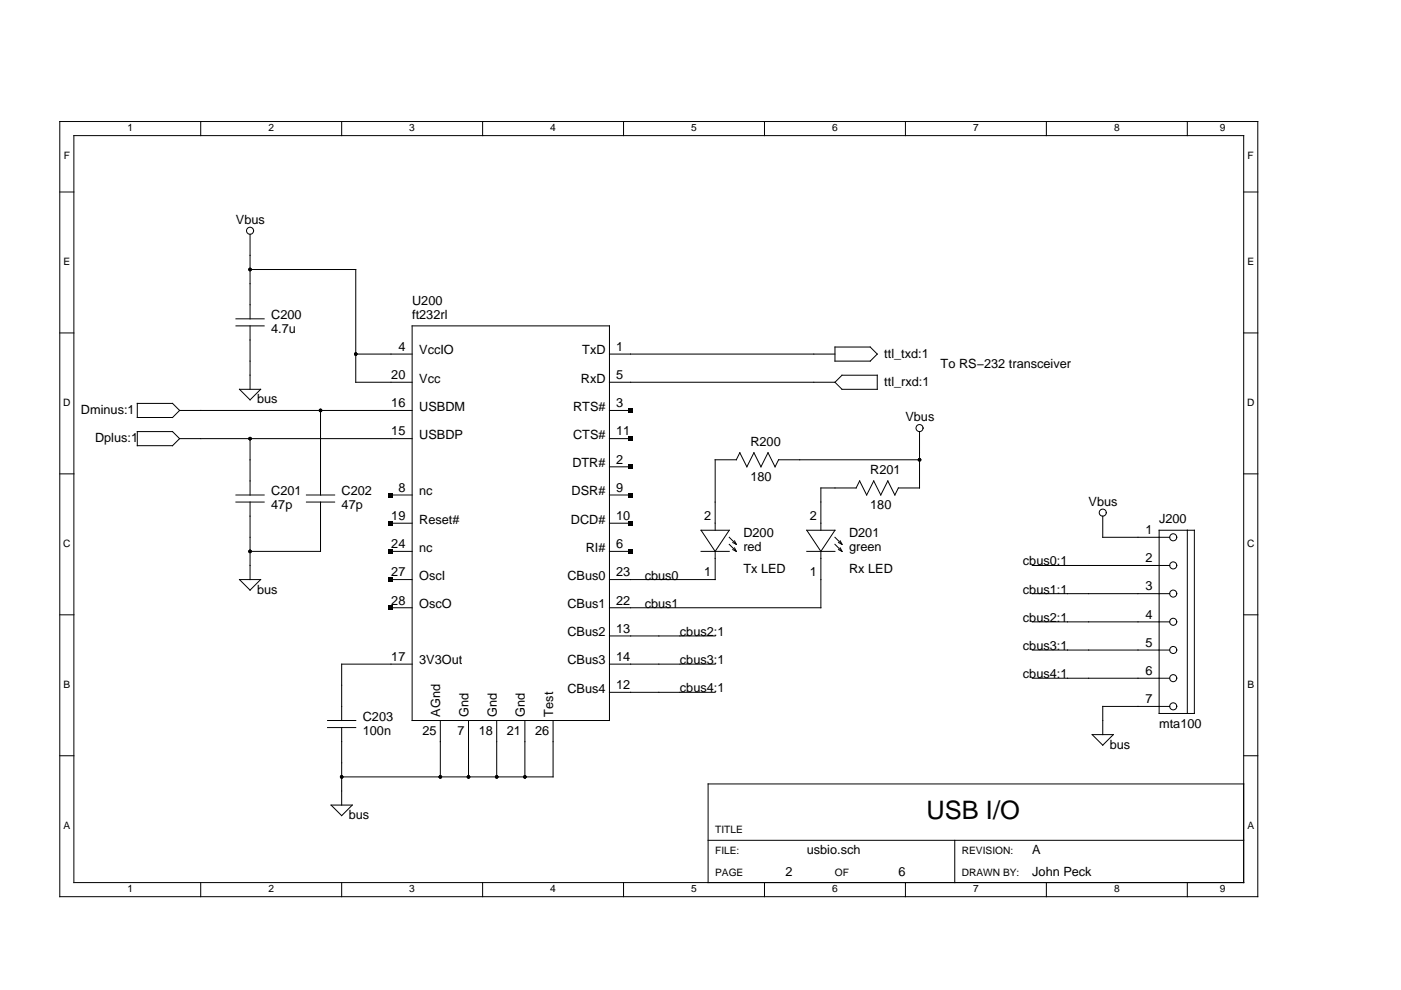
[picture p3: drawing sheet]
<svg xmlns="http://www.w3.org/2000/svg" width="297mm" height="210mm" viewBox="0 0 297 210" stroke-linecap="round" stroke-linejoin="round" font-family="sans-serif">
<g fill="none" stroke="#000" stroke-width=".21">
<path d="M12.7 25.8h254v164.3h-254zM15.7 28.8h248v158.3h-248zM42.6 25.8v3M72.4 25.8v3M102.3 25.8v3M132.2 25.8v3M162.1 25.8v3M192 25.8v3M221.9 25.8v3M251.7 25.8v3M12.7 40.7h3M53 49.7v17.9"/>
<path d="M53 57.1h22.4v23.9h12M263.7 40.7h3M12.7 70.6h3M50 69.1h6M50 67.6h6M53 69.1v13.4M75.4 75.1h12M87.4 69.1h41.8v83.7h-41.8zM129.2 75.1h47.8M177 73.6h7.5l1.5 1.5-1.5 1.5h-7.5zM263.7 70.6h3M29.1 85.5h7.5l1.5 1.5-1.5 1.5h-7.5z"/>
<path d="M29.1 91.5h7.5l1.5 1.5-1.5 1.5h-7.5zM38.1 87h49.3M38.1 93h49.3M50.8 82.5h4.5l-2.3 2.3zM53 93v12M68 87v18M129.2 81h47.8M129.2 87h4.5M129.2 93h4.5M129.2 99h4.5M177 81l1.5-1.4h7.5v2.9h-7.5zM195 91.5v12h-4.5l-.8 1.5-1.5-3-1.5 3-1.5-3-1.4 3-1.5-3-.8 1.5h-7.5v8.9"/>
<path d="M195 97.5h-29.9l-.8 1.5-1.5-3-1.5 3-1.5-3-1.4 3-1.5-3-.8 1.5h-4.5v14.9M12.7 100.5h3M50 105h6M50 106.4h6M53 106.4v16.5M65 105h5.9M65 106.4h5.9M68 106.4v10.5h-15M82.9 105h4.5M82.9 110.9h4.5M82.9 116.9h4.5M129.2 105h4.5"/>
<path d="M129.2 110.9h4.5M129.2 116.9h4.5M148.6 116.9h6M148.6 112.4h6l-3 4.5zM151.6 116.9v6h-22.4M154.6 113.9l1.5 1.5M154.6 115.4l1.5 1.5M155.4 116.5l.7 .4M155.4 115l.7 .4M155.7 116.2l.4 .7M155.7 114.7l.4 .7M171.1 116.9h5.9"/>
<path d="M171.1 112.4h5.9l-3 4.5zM174 116.9v12h-44.8M177 113.9l1.5 1.5M177 115.4l1.5 1.5M177.8 116.5l.7 .4M177.8 115l.7 .4M178.1 116.2l.4 .7M178.1 114.7l.4 .7M218.9 119.9h29.1M233.8 109.4v4.5h14.2M245.8 112.4h7.4v38.9h-7.4zM251.7 112.4v38.9"/>
<path d="M263.7 100.5h3M12.7 130.4h3M50.8 122.9h4.5l-2.3 2.2zM82.9 122.9h4.5M82.9 128.9h4.5M129.2 134.8h22.4M218.9 125.9h29.1M218.9 131.8h29.1M218.9 137.8h29.1M263.7 130.4h3M69.5 152.8h5.9M69.5 154.3h5.9"/>
<path d="M72.4 154.3v16.4M87.4 140.8h-15v12M93.4 152.8v11.9M99.3 152.8v11.9M105.3 152.8v11.9M111.3 152.8v11.9M117.3 152.8v11.9h-44.9M129.2 140.8h22.4M129.2 146.8h22.4M218.9 143.8h29.1M231.6 155.8h4.4l-2.2 2.2zM248 149.8h-14.2v6"/>
<path d="M12.7 160.2h3M70.2 170.7h4.5l-2.3 2.2zM150.1 178.2h113.6M202.4 178.2v8.9M263.7 166.2h-113.6v20.9M263.7 160.2h3M42.6 187.1v3M72.4 187.1v3M102.3 187.1v3M132.2 187.1v3M162.1 187.1v3M192 187.1v3"/>
<path d="M221.9 187.1v3M251.7 187.1v3"/>
<circle cx="53" cy="48.9" r=".75"/>
<circle cx="195" cy="90.8" r=".75"/>
<circle cx="233.8" cy="108.7" r=".75"/>
<circle cx="248.7" cy="119.9" r=".75"/>
<circle cx="248.7" cy="113.9" r=".75"/>
<circle cx="248.7" cy="137.8" r=".75"/>
<circle cx="248.7" cy="125.9" r=".75"/>
<circle cx="248.7" cy="131.8" r=".75"/>
<circle cx="248.7" cy="149.8" r=".75"/>
<circle cx="248.7" cy="143.8" r=".75"/>
</g>
<g fill="#000">
<path d="M133.2 98.5h.9v.9h-.9zM133.2 92.6h.9v.8h-.9zM133.2 86.6h.9v.9h-.9zM82.4 104.5h.9v.9h-.9zM82.4 110.5h.9v.9h-.9zM82.4 116.5h.9v.9h-.9zM133.2 116.5h.9v.9h-.9zM133.2 110.5h.9v.9h-.9zM133.2 104.5h.9v.9h-.9zM82.4 122.4h.9v.9h-.9zM82.4 128.4h.9v.9h-.9z"/>
<circle cx="53" cy="57.1" r=".37"/>
<circle cx="75.4" cy="75.1" r=".37"/>
<circle cx="53" cy="93" r=".37"/>
<circle cx="68" cy="87" r=".37"/>
<circle cx="195" cy="97.5" r=".37"/>
<circle cx="53" cy="116.9" r=".37"/>
<circle cx="72.4" cy="164.7" r=".37"/>
<circle cx="93.4" cy="164.7" r=".37"/>
<circle cx="99.3" cy="164.7" r=".37"/>
<circle cx="105.3" cy="164.7" r=".37"/>
<circle cx="111.3" cy="164.7" r=".37"/>
</g>
<text font-size="5.4" x="196.5" y="173.7">USB I/O</text>
<g font-size="2.7">
<text x="50" y="47.4">Vbus</text>
<text x="87.4" y="64.6">U200</text>
<text x="57.5" y="67.6">C200</text>
<text x="57.5" y="70.6">4.7u</text>
<text x="87.4" y="67.6">ft232rl</text>
<text x="84.5" y="74.4">4</text>
<text x="88.9" y="75.1">VccIO</text>
<text x="123.4" y="75.1">TxD</text>
<text x="130.6" y="74.4">1</text>
<text x="187.5" y="75.8">ttl_txd:1</text>
<text x="83" y="80.4">20</text>
<text x="88.9" y="81.1">Vcc</text>
<text x="123.1" y="81.1">RxD</text>
<text x="130.6" y="80.4">5</text>
<text x="187.5" y="81.8">ttl_rxd:1</text>
<text x="199.4" y="78.1">To RS−232 transceiver</text>
<text x="17.2" y="87.8">Dminus:1</text>
<text x="54.5" y="85.5">bus</text>
<text x="83" y="86.4">16</text>
<text x="88.9" y="87.1">USBDM</text>
<text x="121.5" y="87.1">RTS#</text>
<text x="130.6" y="86.4">3</text>
<text x="192" y="89.3">Vbus</text>
<text x="20.1" y="93.7">Dplus:1</text>
<text x="83" y="92.3">15</text>
<text x="88.9" y="93.1">USBDP</text>
<text x="121.5" y="93.1">CTS#</text>
<text x="130.6" y="92.3">11</text>
<text x="159.1" y="94.5">R200</text>
<text x="121.4" y="99.1">DTR#</text>
<text x="130.6" y="98.3">2</text>
<text x="159.1" y="102">180</text>
<text x="184.5" y="100.5">R201</text>
<text x="57.5" y="105">C201</text>
<text x="57.5" y="107.9">47p</text>
<text x="72.4" y="105">C202</text>
<text x="72.4" y="107.9">47p</text>
<text x="84.5" y="104.3">8</text>
<text x="88.9" y="105">nc</text>
<text x="121.2" y="105">DSR#</text>
<text x="130.6" y="104.3">9</text>
<text x="184.5" y="107.9">180</text>
<text x="230.8" y="107.2">Vbus</text>
<text x="83" y="110.3">19</text>
<text x="88.9" y="111">Reset#</text>
<text x="121.1" y="111">DCD#</text>
<text x="130.6" y="110.3">10</text>
<text x="149.3" y="110.2">2</text>
<text x="157.6" y="113.9">D200</text>
<text x="171.7" y="110.2">2</text>
<text x="180" y="113.9">D201</text>
<text x="242.8" y="113.2">1</text>
<text x="245.8" y="110.9">J200</text>
<text x="83" y="116.2">24</text>
<text x="88.9" y="117">nc</text>
<text x="124.2" y="117">RI#</text>
<text x="130.6" y="116.2">6</text>
<text x="157.6" y="116.9">red</text>
<text x="180" y="116.9">green</text>
<text x="216.9" y="119.9">cbus0:1</text>
<text x="242.8" y="119.2">2</text>
<text x="54.5" y="125.9">bus</text>
<text x="83" y="122.2">27</text>
<text x="88.9" y="123">OscI</text>
<text x="120.3" y="123">CBus0</text>
<text x="130.6" y="122.2">23</text>
<text x="136.7" y="122.9">cbus0</text>
<text x="149.3" y="122.1">1</text>
<text x="157.6" y="121.4">Tx LED</text>
<text x="171.7" y="122.1">1</text>
<text x="180" y="121.4">Rx LED</text>
<text x="216.9" y="125.9">cbus1:1</text>
<text x="242.8" y="125.2">3</text>
<text x="83" y="128.2">28</text>
<text x="88.9" y="128.9">OscO</text>
<text x="120.3" y="128.9">CBus1</text>
<text x="130.6" y="128.2">22</text>
<text x="136.7" y="128.9">cbus1</text>
<text x="216.9" y="131.8">cbus2:1</text>
<text x="242.8" y="131.2">4</text>
<text x="120.3" y="134.9">CBus2</text>
<text x="130.6" y="134.2">13</text>
<text x="144.2" y="134.8">cbus2:1</text>
<text x="216.9" y="137.8">cbus3:1</text>
<text x="242.8" y="137.2">5</text>
<text x="83" y="140.1">17</text>
<text x="88.9" y="140.9">3V3Out</text>
<text x="120.3" y="140.9">CBus3</text>
<text x="130.6" y="140.1">14</text>
<text x="144.2" y="140.8">cbus3:1</text>
<text x="216.9" y="143.8">cbus4:1</text>
<text x="242.8" y="143.1">6</text>
<text x="120.3" y="146.9">CBus4</text>
<text x="130.6" y="146.1">12</text>
<text x="144.2" y="146.8">cbus4:1</text>
<text x="242.8" y="149.1">7</text>
<text x="76.9" y="152.8">C203</text>
<text x="76.9" y="155.8">100n</text>
<text x="89.5" y="155.8">25</text>
<text x="93.4" y="151.9" transform="rotate(-90 93.4 151.9)">AGnd</text>
<text x="97" y="155.8">7</text>
<text x="99.3" y="151.9" transform="rotate(-90 99.3 151.9)">Gnd</text>
<text x="101.5" y="155.8">18</text>
<text x="105.3" y="151.9" transform="rotate(-90 105.3 151.9)">Gnd</text>
<text x="107.5" y="155.8">21</text>
<text x="111.3" y="151.9" transform="rotate(-90 111.3 151.9)">Gnd</text>
<text x="113.5" y="155.8">26</text>
<text x="117.3" y="151.9" transform="rotate(-90 117.3 151.9)">Test</text>
<text x="245.8" y="154.3">mta100</text>
<text x="235.3" y="158.7">bus</text>
<text x="73.9" y="173.7">bus</text>
<text x="166.6" y="185.6">2</text>
<text x="171.1" y="181.2">usbio.sch</text>
<text x="190.5" y="185.6">6</text>
<text x="218.9" y="185.6">John Peck</text>
<text x="218.9" y="181.2">A</text>
</g>
<g font-size="2.2">
<text x="27" y="27.8">1</text>
<text x="56.9" y="27.8">2</text>
<text x="86.8" y="27.8">3</text>
<text x="116.7" y="27.8">4</text>
<text x="146.5" y="27.8">5</text>
<text x="176.4" y="27.8">6</text>
<text x="206.3" y="27.8">7</text>
<text x="236.2" y="27.8">8</text>
<text x="258.6" y="27.8">9</text>
<text x="13.5" y="33.8">F</text>
<text x="264.5" y="33.8">F</text>
<text x="13.4" y="56.2">E</text>
<text x="264.5" y="56.2">E</text>
<text x="13.4" y="86.1">D</text>
<text x="264.4" y="86.1">D</text>
<text x="13.4" y="116">C</text>
<text x="264.4" y="116">C</text>
<text x="13.4" y="145.9">B</text>
<text x="264.5" y="145.9">B</text>
<text x="13.4" y="175.7">A</text>
<text x="151.6" y="176.7">TITLE</text>
<text x="264.5" y="175.7">A</text>
<text x="151.6" y="181.2">FILE:</text>
<text x="151.6" y="185.6">PAGE</text>
<text x="177" y="185.6">OF</text>
<text x="203.9" y="181.2">REVISION:</text>
<text x="203.9" y="185.6">DRAWN BY:</text>
<text x="27" y="189.2">1</text>
<text x="56.9" y="189.2">2</text>
<text x="86.8" y="189.2">3</text>
<text x="116.7" y="189.2">4</text>
<text x="146.5" y="189.2">5</text>
<text x="176.4" y="189.2">6</text>
<text x="206.3" y="189.2">7</text>
<text x="236.2" y="189.2">8</text>
<text x="258.6" y="189.2">9</text>
</g>
</svg>
